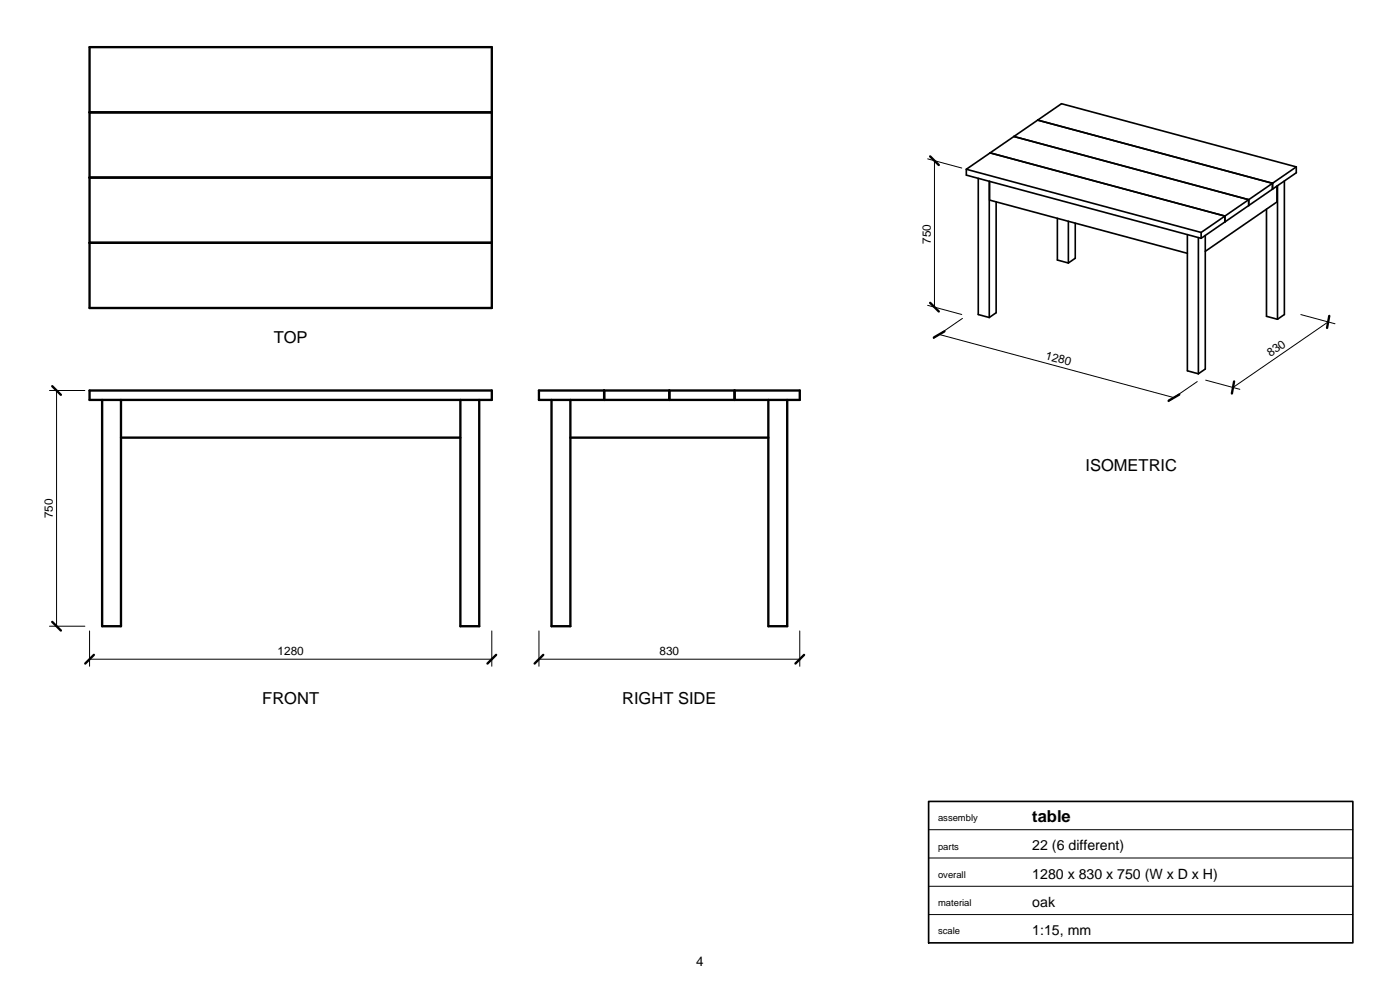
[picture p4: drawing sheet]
<svg xmlns="http://www.w3.org/2000/svg" width="297mm" height="210mm" viewBox="0 0 297 210" stroke-linecap="round" stroke-linejoin="round" font-family="sans-serif">
<g fill="none" stroke="#000" stroke-width=".5">
<path d="M19 10h85.3v55.3h-85.3zM19 37.7h85.3M19 23.8h85.3M197.3 33.2l1.9 1.8M19 51.5h85.3M197.3 64.2l1.9 1.9M200.4 70.3l-2.3 1.3M282 67l-.5 2.6M11.1 81.9l1.8 1.9M19 82.8h85.3v2h-85.3zM21.7 84.8v48h4v-48M25.7 92.8h72"/>
<path d="M97.7 84.8v48h4v-48M114.3 82.8h55.4v2h-55.4zM117 84.8v48h4v-48M121 92.8h42M128.2 82.8v2M142 82.8v2M155.8 82.8v2M163 84.8v48h4v-48M250.2 83.7l-2.3 1.3M261.8 80.9l-.5 2.6M11.1 131.9l1.8 1.9M19.9 138.9l-1.8 1.9"/>
<path d="M105.3 138.9l-1.9 1.9M115.3 138.9l-1.9 1.9M170.6 138.9l-1.9 1.9"/>
</g>
<g fill="none" stroke="#000" stroke-width=".21">
<path d="M196.8 33.7l7.2 1.9M198.2 34.1v31.1M196.8 64.8l7.2 1.9M199.2 70.9l49.8 13.4M204.2 67.5l-6.2 4.3M276 66.7l7.2 2M281.8 68.3l-20.2 13.9M10.5 82.8h7.5M12 82.8v50M254 80.9l-6.2 4.3M255.8 80.6l7.2 2M10.5 132.8h7.5"/>
<path d="M19 133.8v7.5M19 139.8h85.3M104.3 133.8v7.5M114.3 139.8h55.4M114.3 133.8v7.5M169.7 133.8v7.5M197 176h90M197 194h90M197 188h90M197 182h90"/>
</g>
<g fill="none" stroke="#000" stroke-width=".35">
<path d="M205 35.9v1.2l49.8 13.5M205 35.9l49.8 13.4M207.5 37.8v28.9l2.4 .6M209.9 38.5v28.8M209.9 38.5v3.9l42 11.3M210 32.4l-5 3.5M210 32.4l49.9 13.4M210 32.4l15.2-10.4 49.8 13.4M215.1 29l49.8 13.4v1.2M220.1 25.5l49.9 13.4v1.2M270.9 39.5v3.3l-15.2 10.5M271 39.4v28.3"/>
<path d="M272.5 38.4v28.3l-1.5 1M275 35.4l-15.1 10.4M275 35.4v1.2l-5 3.5M211.3 42.8v23.5l-1.4 1M224.3 46.3v8.9l2.3 .6M226.6 46.9v8.9M228.1 47.3v7.5l-1.5 1M251.9 49.8v28.9l2.3 .6M254.2 50.4v28.9M254.8 49.3v1.3M255.7 49.9v28.4l-1.5 1M259.9 45.8l-5.1 3.5"/>
<path d="M259.9 45.8v1.3M268.7 44.4v22.7l2.3 .6M270 40.1l-15.2 10.5M197 170h90v30h-90z"/>
</g>
<g font-size="3.5">
<text x="58.1" y="72.8">TOP</text>
<text x="230.3" y="99.9">ISOMETRIC</text>
<text x="55.6" y="149.3">FRONT</text>
<text x="132" y="149.3">RIGHT SIDE</text>
<text x="219" y="174.4">table</text>
</g>
<g font-size="3">
<text x="219" y="180.4">22 (6 different)</text>
<text x="219" y="186.4">1280 x 830 x 750 (W x D x H)</text>
<text x="219" y="192.4">oak</text>
<text x="219" y="198.4">1:15, mm</text>
</g>
<text font-size="2.8" x="147.7" y="205">4</text>
<g font-size="2.5">
<text x="197.4" y="51.7" transform="rotate(-90 197.4 51.7)">750</text>
<text x="221.7" y="76.1" transform="rotate(15 221.7 76.1)">1280</text>
<text x="269.5" y="75.8" transform="rotate(-35 269.5 75.8)">830</text>
<text x="11.2" y="109.9" transform="rotate(-90 11.2 109.9)">750</text>
<text x="58.9" y="139">1280</text>
<text x="139.9" y="139">830</text>
</g>
<g font-size="2">
<text x="199" y="174.2">assembly</text>
<text x="199" y="180.2">parts</text>
<text x="199" y="186.2">overall</text>
<text x="199" y="192.2">material</text>
<text x="199" y="198.2">scale</text>
</g>
</svg>
